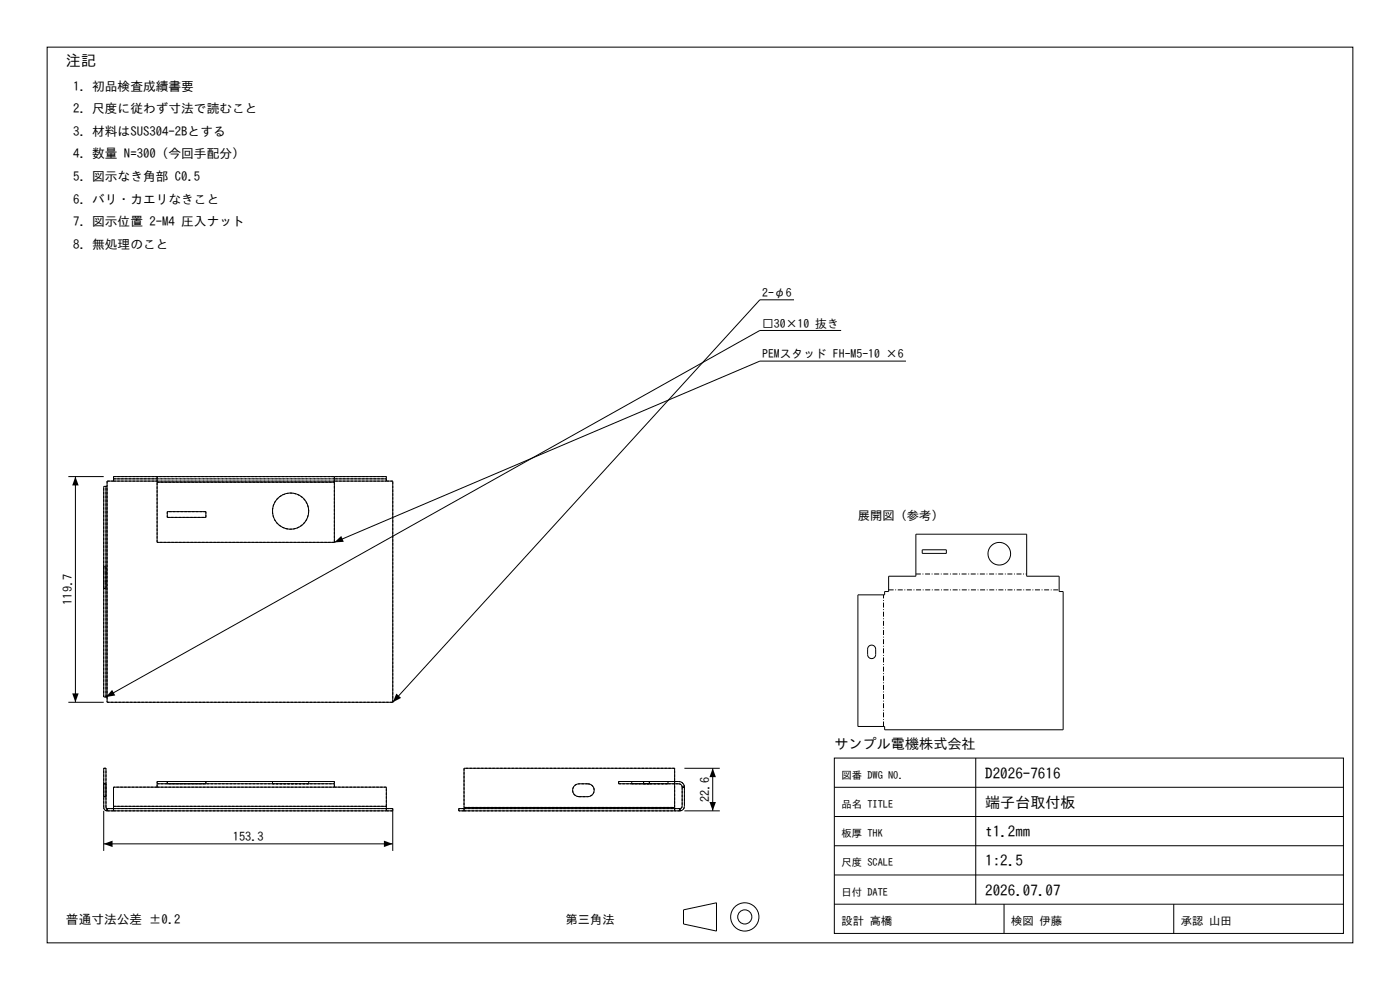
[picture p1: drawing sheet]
<svg xmlns="http://www.w3.org/2000/svg" width="297mm" height="210mm" viewBox="0 0 297 210" stroke-linecap="round" stroke-linejoin="round" font-family="sans-serif">
<g fill="none" stroke="#000" stroke-width=".21">
<path d="M10 10h277v190h-277zM168.4 63.6h-7.2l-77.9 85.4M178.4 70.1h-17.2l-138.7 77.7M192.2 76.6h-31l-90.3 38.4M14.5 101.1h7.5M16 101.1v47.9M22.5 103.2h.2M22.5 103.2h-.5v44.6h.5M22.5 103.2v44.6M24.1 101.6v.5M24.1 101.6v-.5h57.9v.5M24.1 101.6h9.2"/>
<path d="M33.3 101.1v1.2M33.3 102.1h-10.6v46.9h60.6M33.3 102.3v12.7h37.6M33.3 102.3h37.6M35.5 108.5h8.2v1.3h-8.2zM70.9 101.1v1.2M70.9 102.1h12.4v46.9M70.9 102.3v12.7M70.9 101.6h11.1M82 101.6v.5M194.3 113.3h23.5v8.9h6.9v3.3h.8v29.3h-37.8v-.7h-5.7v-27.9h5.7v-.7h.8v-3.3h5.8zM195.6 116.6h5.2v.8h-5.2z"/>
<path d="M184.3 137.1a.85 .85 0 0 1 .9-.2 .85 .85 0 0 1 .6 .8v1.2a.85 .85 0 0 1-.9 .8 .85 .85 0 0 1-.8-.8v-1.4zM14.5 149h7.5M22.5 147.8h.2M22 172v8.5M22 179h61.3M22.7 171.5l-.2-.2v-8.3h-.5v8.3a.72 .72 0 0 0 .7 .7M22.7 171.5h60.6v9M22.7 171.5v.5M22.7 172h60.6M24.1 171v.5M24.1 171v-4h57.9v4M24.1 171h57.9"/>
<path d="M33.3 166.3v.7M33.3 166.3v-.5h37.6v.5M33.3 166.3h37.6M70.9 166.3v.7M82 171v.5M98.4 171.3v.2M98.4 171.3h44.7M122 166.5a4.6 4.6 0 0 1 3.1-.2 1.37 1.37 0 0 1 .9 1.5 1.37 1.37 0 0 1-1.3 1.2h-1.9a1.37 1.37 0 0 1-1.3-1 1.37 1.37 0 0 1 .5-1.5zM143.1 171.3v.2M143.1 165.8v-2.8h-44.7v8.3M143.1 166.3v5M144.2 171.5h-46.9v.5h46.9"/>
<path d="M144.2 171.5v.5M144.7 167v4v.3l-.5 .2M144.7 167a.72 .72 0 0 0-.7-.7h-12.8v-.5h12.8a1.2 1.2 0 0 1 1.2 1.2M144.7 167h.5M145.2 167v4a.96 .96 0 0 1-1 1M145.2 172h7.5M145.2 163h7.5M151.2 163v9M177 160.8h108v37.2h-108zM177 179.4h108M177 173.2h108M177 167h108"/>
<path d="M207 160.8v31M145 193l7-1.5v6l-7-1.5zM177 191.8h108M177 185.6h108M213 191.8v6.2M249 191.8v6.2"/>
<circle cx="61.6" cy="108.4" r="3.8"/>
<circle cx="212" cy="117.5" r="2.4"/>
<circle cx="158" cy="194.5" r="3"/>
<circle cx="158" cy="194.5" r="1.5"/>
</g>
<g fill="none" stroke="#000" stroke-width=".21" stroke-dasharray=".5 .3" stroke-linecap="butt">
<path d="M22.7 102.1v1.1M22.7 103.2h-.7M24.1 102.1h57.9M24.1 102.1h-1.4M24.1 101.1h57.9M24.1 102.1v-1M24.1 101.6h57.9M33.3 102.1h37.6M33.3 101.6h37.6M33.3 101.6v-.5M33.3 102.3h37.6M33.3 102.3v-.7"/>
<path d="M33.3 115v-12.7M35.5 109.8h8.2M35.5 108.5v1.3M43.7 109.8v-1.3M43.7 108.5h-8.2M65.5 108.4a3.8 3.8 0 0 0-5.5-3.4 3.8 3.8 0 0 0-.7 6.5 3.8 3.8 0 0 0 6.1-2.3l.1-.8M70.9 101.6v-.5M70.9 102.3v-.7M70.9 102.3v12.7M70.9 115h-37.6M82 102.1v-1M83.3 102.1h-1.3"/>
<path d="M22 121.6v1.8M22 123.4v1.4M22 124.8v-1.4M22 123.4v-1.8M22 121.6v-1.4M22 120.2v1.4M22.5 121.6v1.8M22.5 123.4v1.4M22.5 124.8v-1.4M22.5 123.4v-1.8M22.5 121.6v-1.4M22.5 120.2v1.4"/>
<path d="M22.5 124.8h-.5M22.5 120.2h-.5M22 147.8v-44.6M22.5 147.8v-44.6M22.7 149h60.6M22.7 147.8v-44.6M22.7 147.8v1.2M22.7 147.8h-.7M83.3 149v-46.9M22 171.3v-8.3M22 163h.5M22 169v-2.7"/>
<path d="M22 166.3v2.7M22 166.3h.5M22 169h.5M22.5 171.3l.2 .2M22.5 171.3v-8.3M22.5 169v-2.7M22.5 166.3v2.7M22.7 171.5v.5M22.7 172v-.5M22.7 172a.72 .72 0 0 1-.7-.7M24.1 172h57.9M24.1 172h-1.4"/>
<path d="M24.1 171.5h57.9M24.1 171.5h-1.4M24.1 171h57.9M24.1 172v-1M24.1 171.5v.5M24.1 167v4M33.3 167h37.6M33.3 167h-9.2M33.3 165.8h37.6M33.3 167v-1.2M33.3 166.3h37.6M35.5 165.8h8.2"/>
<path d="M35.5 166.3h8.2M35.5 165.8v.5M43.7 165.8h-8.2M43.7 166.3h-8.2M43.7 165.8v.5M57.8 165.8h7.7M57.8 166.3h7.7M57.8 166.3v-.5M65.5 165.8h-7.7M65.5 166.3h-7.7M65.5 165.8v.5M70.9 167v-1.2"/>
<path d="M82 171.5v.5M82 172v-1M82 171v-4M82 167h-11.1M83.3 172v-.5M83.3 172h-1.3M83.3 171.5h-1.3M97.3 172v-.5M98.4 172h44.7M98.4 172h-1.1M98.4 171.5h44.7M98.4 171.5h-1.1"/>
<path d="M98.4 171.5v.5M98.4 171.3h44.7M98.4 172v-.7M98.4 163v8.3M122.8 169a1.37 1.37 0 0 1-1.3-1.4 1.37 1.37 0 0 1 1.3-1.3M122.8 169h1.9M124.7 166.3h-1.9M124.7 166.3a1.37 1.37 0 0 1 1.4 1.3 1.37 1.37 0 0 1-1.4 1.4M131.2 165.8h12.8M131.2 165.8v.5M131.2 166.3h12.8M134 165.8h3.9"/>
<path d="M134 166.3h3.9M134 166.3v-.5M136.5 165.8h1.3M136.5 166.3h1.3M136.5 165.8v.5M137.8 165.8h-1.3M137.8 166.3h-1.3M137.8 165.8v.5M137.9 165.8h3.8M137.9 166.3h3.8M141.7 165.8h-7.7M141.7 166.3h-7.7"/>
<path d="M141.7 166.3v-.5M143.1 171.5v.5M143.1 172v-.7M143.1 171.3v-8.3M143.1 166.3v-.5M143.1 163h-44.7M144 166.3a.72 .72 0 0 1 .7 .7M144.2 171.5v.5M144.2 172h-1.1M144.2 171.5h-1.1M144.2 172a.96 .96 0 0 0 1-1M144.2 172v-.5"/>
<path d="M144.7 171v.3l-.5 .2M144.7 167v4M144.7 167h.5M145.2 167v4M145.2 167h-.5M145.2 167a1.2 1.2 0 0 0-1.2-1.2"/>
</g>
<path d="M16 101.1l.7 1.9h-1.4zM70.9 115l1.5-1.3 .5 1.2zM15.3 147.1h1.4l-.7 1.9zM23.8 146.3l.7 1.2-2 .3zM84.1 147.1l1 .9-1.8 1zM22 179l1.9-.7v1.4zM81.4 178.3l1.9 .7-1.9 .7zM150.5 170.1h1.4l-.7 1.9zM151.2 163l.7 1.8h-1.4z" fill="#000"/>
<path d="M188.5 125.1h36.2M194.3 121.8h23.5M187.4 154.1v-27.9" fill="none" stroke="#000" stroke-width=".21" stroke-dasharray="1.1 .4 .2 .4" stroke-linecap="butt"/>
<g font-size="3.2">
<text x="14" y="14">注記</text>
<text x="209" y="165.2">D2026-7616</text>
<text x="209" y="171.4">端子台取付板</text>
<text x="209" y="177.6">t1.2mm</text>
<text x="209" y="183.8">1:2.5</text>
<text x="209" y="190">2026.07.07</text>
</g>
<text font-size="3" x="177" y="158.8">サンプル電機株式会社</text>
<g font-size="2.7">
<text x="15.5" y="19.2">1. 初品検査成績書要</text>
<text x="15.5" y="24">2. 尺度に従わず寸法で読むこと</text>
<text x="15.5" y="28.8">3. 材料はSUS304-2Bとする</text>
<text x="15.5" y="33.6">4. 数量 N=300（今回手配分）</text>
<text x="15.5" y="38.4">5. 図示なき角部 C0.5</text>
<text x="15.5" y="43.2">6. バリ・カエリなきこと</text>
<text x="15.5" y="48">7. 図示位置 2-M4 圧入ナット</text>
<text x="15.5" y="52.8">8. 無処理のこと</text>
<text x="14" y="196">普通寸法公差 ±0.2</text>
</g>
<g font-size="2.6">
<text x="182" y="110.3">展開図（参考）</text>
<text x="15.3" y="128.3" transform="rotate(-90 15.3 128.3)">119.7</text>
<text x="150.5" y="170.1" transform="rotate(-90 150.5 170.1)">22.6</text>
<text x="49.4" y="178.3">153.3</text>
<text x="120" y="196">第三角法</text>
</g>
<g font-size="2.5">
<text x="161.7" y="63">2-φ6</text>
<text x="161.7" y="69.5">□30×10 抜き</text>
<text x="161.7" y="76">PEMスタッド FH-M5-10 ×6</text>
</g>
<g font-size="2.4">
<text x="178.5" y="196.2">設計 高橋</text>
<text x="214.5" y="196.2">検図 伊藤</text>
<text x="250.5" y="196.2">承認 山田</text>
</g>
<g font-size="2.2">
<text x="178.5" y="165.2">図番 DWG NO.</text>
<text x="178.5" y="171.4">品名 TITLE</text>
<text x="178.5" y="177.6">板厚 THK</text>
<text x="178.5" y="183.8">尺度 SCALE</text>
<text x="178.5" y="190">日付 DATE</text>
</g>
</svg>
